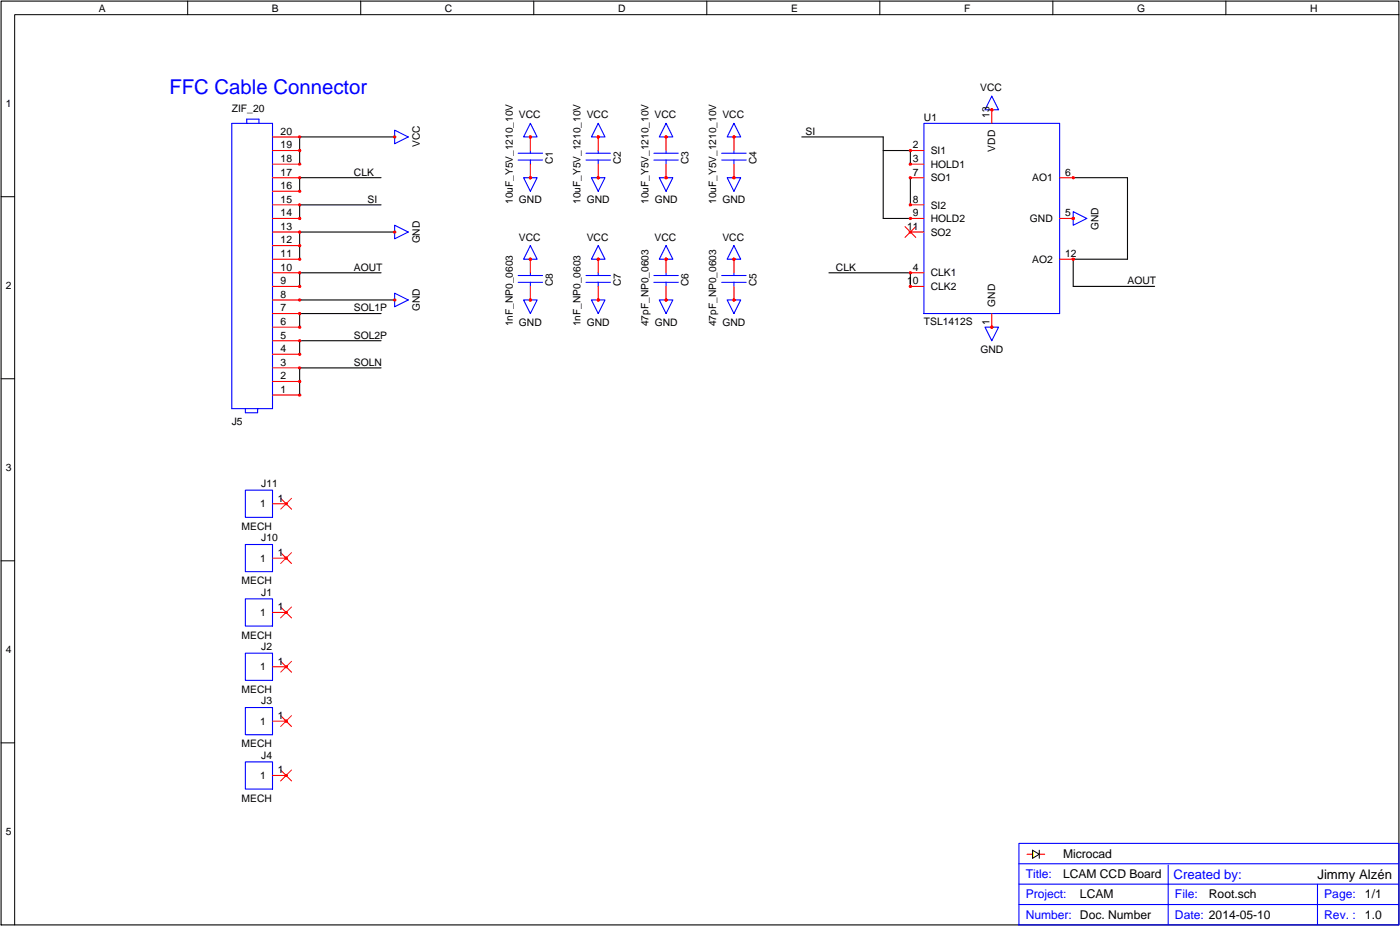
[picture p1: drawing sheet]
<svg xmlns="http://www.w3.org/2000/svg" width="262mm" height="173mm" viewBox="0 0 262 173" stroke-linecap="round" stroke-linejoin="round" font-family="sans-serif">
<g fill="none" stroke="#00f" stroke-width=".2">
<path d="M185.6 18l1.3 2.5h-2.5zM43.4 23.1h7.6v53.3h-7.6zM46.2 23.1h.1M46.2 23.1v-.8h2.3v.8M73.9 24.3l2.5 1.3-2.5 1.3zM97 28.7h4.5M97 29.9h4.5M98 33.2h2.5l-1.2 2.6zM99.3 23.1l1.2 2.5h-2.5zM99.3 28.1v.6M99.3 29.9v.8M109.7 28.7h4.5"/>
<path d="M109.7 29.9h4.5M110.7 33.2h2.5l-1.2 2.6zM112 23.1l1.2 2.5h-2.5zM112 28.1v.6M112 29.9v.8M122.4 28.7h4.5M122.4 29.9h4.5M123.4 33.2h2.5l-1.2 2.6zM124.7 23.1l1.2 2.5h-2.5zM124.7 28.1v.6M124.7 29.9v.8M135.1 28.7h4.5"/>
<path d="M135.1 29.9h4.5M136.1 33.2h2.5l-1.2 2.6zM137.4 23.1l1.2 2.5h-2.5zM137.4 28.1v.6M137.4 29.9v.8M172.9 23.1h25.4v35.5h-25.4zM200.9 39.6l2.5 1.2-2.5 1.3zM73.9 42.1l2.5 1.3-2.5 1.3zM73.9 54.8l2.5 1.3-2.5 1.3zM97 51.5h4.5M97 52.8h4.5M98 56.1h2.5l-1.2 2.5z"/>
<path d="M99.3 45.9l1.2 2.6h-2.5zM99.3 51v.5M99.3 52.8v.7M109.7 51.5h4.5M109.7 52.8h4.5M110.7 56.1h2.5l-1.2 2.5zM112 45.9l1.2 2.6h-2.5zM112 51v.5M112 52.8v.7M122.4 51.5h4.5M122.4 52.8h4.5M123.4 56.1h2.5l-1.2 2.5z"/>
<path d="M124.7 45.9l1.2 2.6h-2.5zM124.7 51v.5M124.7 52.8v.7M135.1 51.5h4.5M135.1 52.8h4.5M136.1 56.1h2.5l-1.2 2.5zM137.4 45.9l1.2 2.6h-2.5zM137.4 51v.5M137.4 52.8v.7M45.9 76.4v.8h2.3v-.8M48.2 76.4h.1M184.4 61.2h2.5l-1.3 2.5z"/>
<path d="M45.9 91.6h5.1v5.1h-5.1zM45.9 101.8h5.1v5.1h-5.1zM45.9 112h5.1v5h-5.1zM45.9 132.3h5.1v5.1h-5.1zM45.9 122.1h5.1v5.1h-5.1zM45.9 142.4h5.1v5.1h-5.1zM190.7 157.7h71.1v15.2h-71.1zM190.7 169.1h71.1M190.7 165.3h71.1M190.7 161.5h71.1M218.6 161.7v11.2M246.6 165.3v7.6"/>
</g>
<g fill="none" stroke="#000" stroke-width=".19">
<path d="M35.1 .2v2.5M67.5 .2v2.5M99.9 .2v2.5M132.3 .2v2.5M164.7 .2v2.5M197.1 .2v2.5M229.4 .2v2.5M261.8 2.7h-259.1v170.2M.2 36.8h2.5M.2 70.8h2.5M.2 104.9h2.5M.2 138.9h2.5"/>
<path d="M193.2 159l1.3 .7-1.3 .8zM194.5 159v1.5"/>
</g>
<g fill="none" stroke="#000" stroke-width=".2">
<path d="M.2 .2h261.6v172.7h-261.6zM71.3 33.2h-15.2v2.6M71.3 38.3h-15.2v2.5M73.9 25.6h-17.8v5.1M150.1 25.6h15.2v15.2h5.1M165.3 28.1h5.1v2.6M170.4 33.2v5.1M200.9 33.2h10.1v15.3h-10.1v5h15.2M56.1 56.1h17.8M71.3 51h-15.2v2.5M71.3 58.6h-15.2v2.6M73.9 43.4h-17.8v5.1"/>
<path d="M155.1 51h15.3v2.5M71.3 63.7h-15.2v2.5M71.3 68.8h-15.2v5.1"/>
</g>
<g fill="none" stroke="#f00" stroke-width=".3">
<circle cx="56.1" cy="38.3" r=".16"/>
<circle cx="56.1" cy="25.6" r=".16"/>
<circle cx="56.1" cy="33.2" r=".16"/>
<circle cx="56.1" cy="28.1" r=".16"/>
<circle cx="56.1" cy="30.7" r=".16"/>
<circle cx="56.1" cy="35.8" r=".16"/>
<circle cx="73.9" cy="25.6" r=".16"/>
<circle cx="99.3" cy="25.6" r=".16"/>
<circle cx="99.3" cy="33.2" r=".16"/>
<circle cx="112" cy="33.2" r=".16"/>
<circle cx="112" cy="25.6" r=".16"/>
<circle cx="124.7" cy="25.6" r=".16"/>
<circle cx="124.7" cy="33.2" r=".16"/>
<circle cx="137.4" cy="33.2" r=".16"/>
<circle cx="137.4" cy="25.6" r=".16"/>
<circle cx="170.4" cy="30.7" r=".16"/>
<circle cx="170.4" cy="38.3" r=".16"/>
<circle cx="170.4" cy="33.2" r=".16"/>
<circle cx="170.4" cy="28.1" r=".16"/>
<circle cx="185.6" cy="20.5" r=".16"/>
<circle cx="200.9" cy="33.2" r=".16"/>
<circle cx="56.1" cy="53.5" r=".16"/>
<circle cx="56.1" cy="58.6" r=".16"/>
<circle cx="56.1" cy="43.4" r=".16"/>
<circle cx="56.1" cy="48.5" r=".16"/>
<circle cx="56.1" cy="56.1" r=".16"/>
<circle cx="56.1" cy="51" r=".16"/>
<circle cx="56.1" cy="45.9" r=".16"/>
<circle cx="56.1" cy="40.8" r=".16"/>
<circle cx="73.9" cy="56.1" r=".16"/>
<circle cx="73.9" cy="43.4" r=".16"/>
<circle cx="99.3" cy="56.1" r=".16"/>
<circle cx="99.3" cy="48.5" r=".16"/>
<circle cx="112" cy="56.1" r=".16"/>
<circle cx="112" cy="48.5" r=".16"/>
<circle cx="124.7" cy="48.5" r=".16"/>
<circle cx="124.7" cy="56.1" r=".16"/>
<circle cx="137.4" cy="48.5" r=".16"/>
<circle cx="137.4" cy="56.1" r=".16"/>
<circle cx="170.4" cy="53.5" r=".16"/>
<circle cx="170.4" cy="43.4" r=".16"/>
<circle cx="170.4" cy="40.8" r=".16"/>
<circle cx="170.4" cy="51" r=".16"/>
<circle cx="200.9" cy="48.5" r=".16"/>
<circle cx="200.9" cy="40.8" r=".16"/>
<circle cx="56.1" cy="63.7" r=".16"/>
<circle cx="56.1" cy="61.2" r=".16"/>
<circle cx="56.1" cy="71.3" r=".16"/>
<circle cx="56.1" cy="73.9" r=".16"/>
<circle cx="56.1" cy="66.2" r=".16"/>
<circle cx="56.1" cy="68.8" r=".16"/>
<circle cx="185.6" cy="61.2" r=".16"/>
<circle cx="53.5" cy="94.2" r=".16"/>
<circle cx="53.5" cy="104.3" r=".16"/>
<circle cx="53.5" cy="114.5" r=".16"/>
<circle cx="53.5" cy="134.8" r=".16"/>
<circle cx="53.5" cy="124.7" r=".16"/>
<circle cx="53.5" cy="145" r=".16"/>
</g>
<g fill="none" stroke="#f00" stroke-width=".2">
<path d="M51 38.3h5.1M51 33.2h5.1M51 30.7h5.1M51 28.1h5.1M51 25.6h5.1M51 35.8h5.1M99.3 25.6v2.5M99.3 30.7v2.5M112 25.6v2.5M112 30.7v2.5M124.7 25.6v2.5M124.7 30.7v2.5"/>
<path d="M137.4 25.6v2.5M137.4 30.7v2.5M170.4 38.3h2.5M170.4 33.2h2.5M170.4 30.7h2.5M170.4 28.1h2.5M185.6 20.5v2.6M198.3 33.2h2.6M51 48.5h5.1M51 43.4h5.1M51 53.5h5.1M51 40.8h5.1"/>
<path d="M51 51h5.1M51 45.9h5.1M51 56.1h5.1M51 58.6h5.1M99.3 48.5v2.5M99.3 53.5v2.6M112 48.5v2.5M112 53.5v2.6M124.7 48.5v2.5M124.7 53.5v2.6M137.4 48.5v2.5M137.4 53.5v2.6"/>
<path d="M170.4 43.4h2.5M170.4 53.5h2.5M170.4 40.8h2.5M170.4 51h2.5M185.6 58.6v2.6M198.3 48.5h2.6M198.3 40.8h2.6M51 61.2h5.1M51 63.7h5.1M51 66.2h5.1M51 68.8h5.1M51 71.3h5.1"/>
<path d="M51 73.9h5.1M51 94.2h2.5M51 104.3h2.5M51 114.5h2.5M51 134.8h2.5M51 124.7h2.5M51 145h2.5"/>
</g>
<g fill="none" stroke="#f00" stroke-width=".19">
<path d="M169.4 42.4l2 2M171.4 42.4l-2 2M52.5 93.2l2.1 2M54.6 93.2l-2.1 2M52.5 103.3l2.1 2.1M52.5 113.5l2.1 2M54.6 103.3l-2.1 2.1M54.6 113.5l-2.1 2M52.5 133.8l2.1 2M52.5 123.6l2.1 2.1M54.6 133.8l-2.1 2M54.6 123.6l-2.1 2.1"/>
<path d="M52.5 144l2.1 2M54.6 144l-2.1 2M192.2 159.7h1M194.5 159.7h1"/>
</g>
<path d="M193.3 159.2v1.1" fill="none" stroke="#ff0" stroke-width=".19"/>
<text font-size="3.8" fill="#00f" x="31.7" y="17.7">FFC Cable Connector</text>
<text font-size="2.5" fill="#00f" x="219.7" y="164.3">Created by:</text>
<text font-size="2.5" x="246.6" y="164.3">Jimmy Alzén</text>
<g font-size="2.3">
<text x="199" y="160.4">Microcad</text>
<text x="199" y="164.2">LCAM CCD Board</text>
<text x="202.1" y="168">LCAM</text>
<text x="226.3" y="168">Root.sch</text>
<text x="255.5" y="168">1/1</text>
<text x="255.5" y="171.8">1.0</text>
</g>
<g font-size="2.3" fill="#00f">
<text x="192" y="168">Project:</text>
<text x="192" y="164.2">Title:</text>
<text x="219.9" y="168">File:</text>
<text x="247.9" y="168">Page:</text>
<text x="192" y="171.8">Number: Doc. Number</text>
<text x="219.9" y="171.8">Date: 2014-05-10</text>
<text x="247.9" y="171.8">Rev. :</text>
</g>
<g font-size="1.9">
<text x="18.5" y="2.2">A</text>
<text x="50.9" y="2.2">B</text>
<text x="83.3" y="2.2">C</text>
<text x="115.7" y="2.2">D</text>
<text x="148.1" y="2.2">E</text>
<text x="180.4" y="2.2">F</text>
<text x="212.8" y="2.2">G</text>
<text x="245.2" y="2.2">H</text>
<text x="183.5" y="17.1">VCC</text>
<text x="1.1" y="20">1</text>
<text x="43.4" y="21">ZIF_20</text>
<text x="97.1" y="22.1">VCC</text>
<text x="109.8" y="22.1">VCC</text>
<text x="122.5" y="22.1">VCC</text>
<text x="135.2" y="22.1">VCC</text>
<text x="172.9" y="22.7">U1</text>
<text x="185.2" y="22" transform="rotate(-90 185.2 22)">13</text>
<text x="52.5" y="25.2">20</text>
<text x="52.5" y="27.7">19</text>
<text x="78.6" y="27.5" transform="rotate(-90 78.6 27.5)">VCC</text>
<text x="150.8" y="25.2">SI</text>
<text x="170.8" y="27.7">2</text>
<text x="174.2" y="28.8">SI1</text>
<text x="186.3" y="28.3" transform="rotate(-90 186.3 28.3)">VDD</text>
<text x="52.5" y="30.3">18</text>
<text x="52.5" y="32.8">17</text>
<text x="52.5" y="35.4">16</text>
<text x="66.2" y="32.8">CLK</text>
<text x="103.5" y="30.7" transform="rotate(-90 103.5 30.7)">C1</text>
<text x="116.2" y="30.7" transform="rotate(-90 116.2 30.7)">C2</text>
<text x="128.9" y="30.7" transform="rotate(-90 128.9 30.7)">C3</text>
<text x="141.6" y="30.7" transform="rotate(-90 141.6 30.7)">C4</text>
<text x="170.8" y="32.8">7</text>
<text x="170.8" y="30.3">3</text>
<text x="174.2" y="33.9">SO1</text>
<text x="174.2" y="31.4">HOLD1</text>
<text x="193.2" y="33.9">AO1</text>
<text x="199.3" y="32.8">6</text>
<text x="52.5" y="37.9">15</text>
<text x="52.5" y="40.4">14</text>
<text x="68.8" y="37.9">SI</text>
<text x="96" y="38.2" transform="rotate(-90 96 38.2)">10uF_Y5V_1210_10V</text>
<text x="97.1" y="38">GND</text>
<text x="108.7" y="38.2" transform="rotate(-90 108.7 38.2)">10uF_Y5V_1210_10V</text>
<text x="109.8" y="38">GND</text>
<text x="121.4" y="38.2" transform="rotate(-90 121.4 38.2)">10uF_Y5V_1210_10V</text>
<text x="122.5" y="38">GND</text>
<text x="134.1" y="38.2" transform="rotate(-90 134.1 38.2)">10uF_Y5V_1210_10V</text>
<text x="135.2" y="38">GND</text>
<text x="170.8" y="40.4">9</text>
<text x="170.8" y="37.9">8</text>
<text x="174.2" y="41.5">HOLD2</text>
<text x="174.2" y="39">SI2</text>
<text x="192.8" y="41.5">GND</text>
<text x="199.3" y="40.4">5</text>
<text x="52.5" y="43">13</text>
<text x="52.5" y="45.5">12</text>
<text x="78.6" y="45.5" transform="rotate(-90 78.6 45.5)">GND</text>
<text x="97.1" y="45">VCC</text>
<text x="109.8" y="45">VCC</text>
<text x="122.5" y="45">VCC</text>
<text x="135.2" y="45">VCC</text>
<text x="169.8" y="43">11</text>
<text x="174.2" y="44.1">SO2</text>
<text x="205.6" y="43" transform="rotate(-90 205.6 43)">GND</text>
<text x="52.5" y="48.1">11</text>
<text x="52.5" y="50.6">10</text>
<text x="52.5" y="53.1">9</text>
<text x="66.2" y="50.6">AOUT</text>
<text x="103.5" y="53.5" transform="rotate(-90 103.5 53.5)">C8</text>
<text x="116.2" y="53.5" transform="rotate(-90 116.2 53.5)">C7</text>
<text x="128.9" y="53.5" transform="rotate(-90 128.9 53.5)">C6</text>
<text x="141.6" y="53.5" transform="rotate(-90 141.6 53.5)">C5</text>
<text x="156.5" y="50.6">CLK</text>
<text x="169.8" y="53.1">10</text>
<text x="170.8" y="50.6">4</text>
<text x="174.2" y="51.7">CLK1</text>
<text x="193.2" y="49.1">AO2</text>
<text x="199.3" y="48.1">12</text>
<text x="211" y="53.1">AOUT</text>
<text x="1.1" y="54">2</text>
<text x="52.5" y="55.7">8</text>
<text x="52.5" y="58.2">7</text>
<text x="66.2" y="58.2">SOL1P</text>
<text x="78.6" y="58.2" transform="rotate(-90 78.6 58.2)">GND</text>
<text x="174.2" y="54.2">CLK2</text>
<text x="186.3" y="57.4" transform="rotate(-90 186.3 57.4)">GND</text>
<text x="52.5" y="60.8">6</text>
<text x="52.5" y="63.3">5</text>
<text x="52.5" y="65.8">4</text>
<text x="66.2" y="63.3">SOL2P</text>
<text x="96" y="61" transform="rotate(-90 96 61)">1nF_NP0_0603</text>
<text x="97.1" y="60.9">GND</text>
<text x="108.7" y="61" transform="rotate(-90 108.7 61)">1nF_NP0_0603</text>
<text x="109.8" y="60.9">GND</text>
<text x="121.4" y="61" transform="rotate(-90 121.4 61)">47pF_NP0_0603</text>
<text x="122.5" y="60.9">GND</text>
<text x="134.1" y="61" transform="rotate(-90 134.1 61)">47pF_NP0_0603</text>
<text x="135.2" y="60.9">GND</text>
<text x="172.9" y="60.8">TSL1412S</text>
<text x="183.5" y="65.9">GND</text>
<text x="185.2" y="60.7" transform="rotate(-90 185.2 60.7)">1</text>
<text x="52.5" y="68.4">3</text>
<text x="52.5" y="70.9">2</text>
<text x="66.2" y="68.4">SOLN</text>
<text x="52.5" y="73.5">1</text>
<text x="43.4" y="79.5">J5</text>
<text x="1.1" y="88.1">3</text>
<text x="48.7" y="94.9">1</text>
<text x="48.9" y="91">J11</text>
<text x="52" y="93.8">1</text>
<text x="45.2" y="99.1">MECH</text>
<text x="48.9" y="101.2">J10</text>
<text x="48.7" y="105">1</text>
<text x="52" y="103.9">1</text>
<text x="45.2" y="109.2">MECH</text>
<text x="48.9" y="111.4">J1</text>
<text x="45.2" y="119.4">MECH</text>
<text x="48.7" y="115.2">1</text>
<text x="52" y="114.1">1</text>
<text x="1.1" y="122.1">4</text>
<text x="48.7" y="125.3">1</text>
<text x="48.9" y="121.5">J2</text>
<text x="52" y="124.3">1</text>
<text x="45.2" y="129.5">MECH</text>
<text x="48.9" y="131.7">J3</text>
<text x="48.7" y="135.5">1</text>
<text x="52" y="134.4">1</text>
<text x="45.2" y="139.7">MECH</text>
<text x="48.9" y="141.8">J4</text>
<text x="45.2" y="149.9">MECH</text>
<text x="48.7" y="145.7">1</text>
<text x="52" y="144.6">1</text>
<text x="1.1" y="156.1">5</text>
</g>
</svg>
